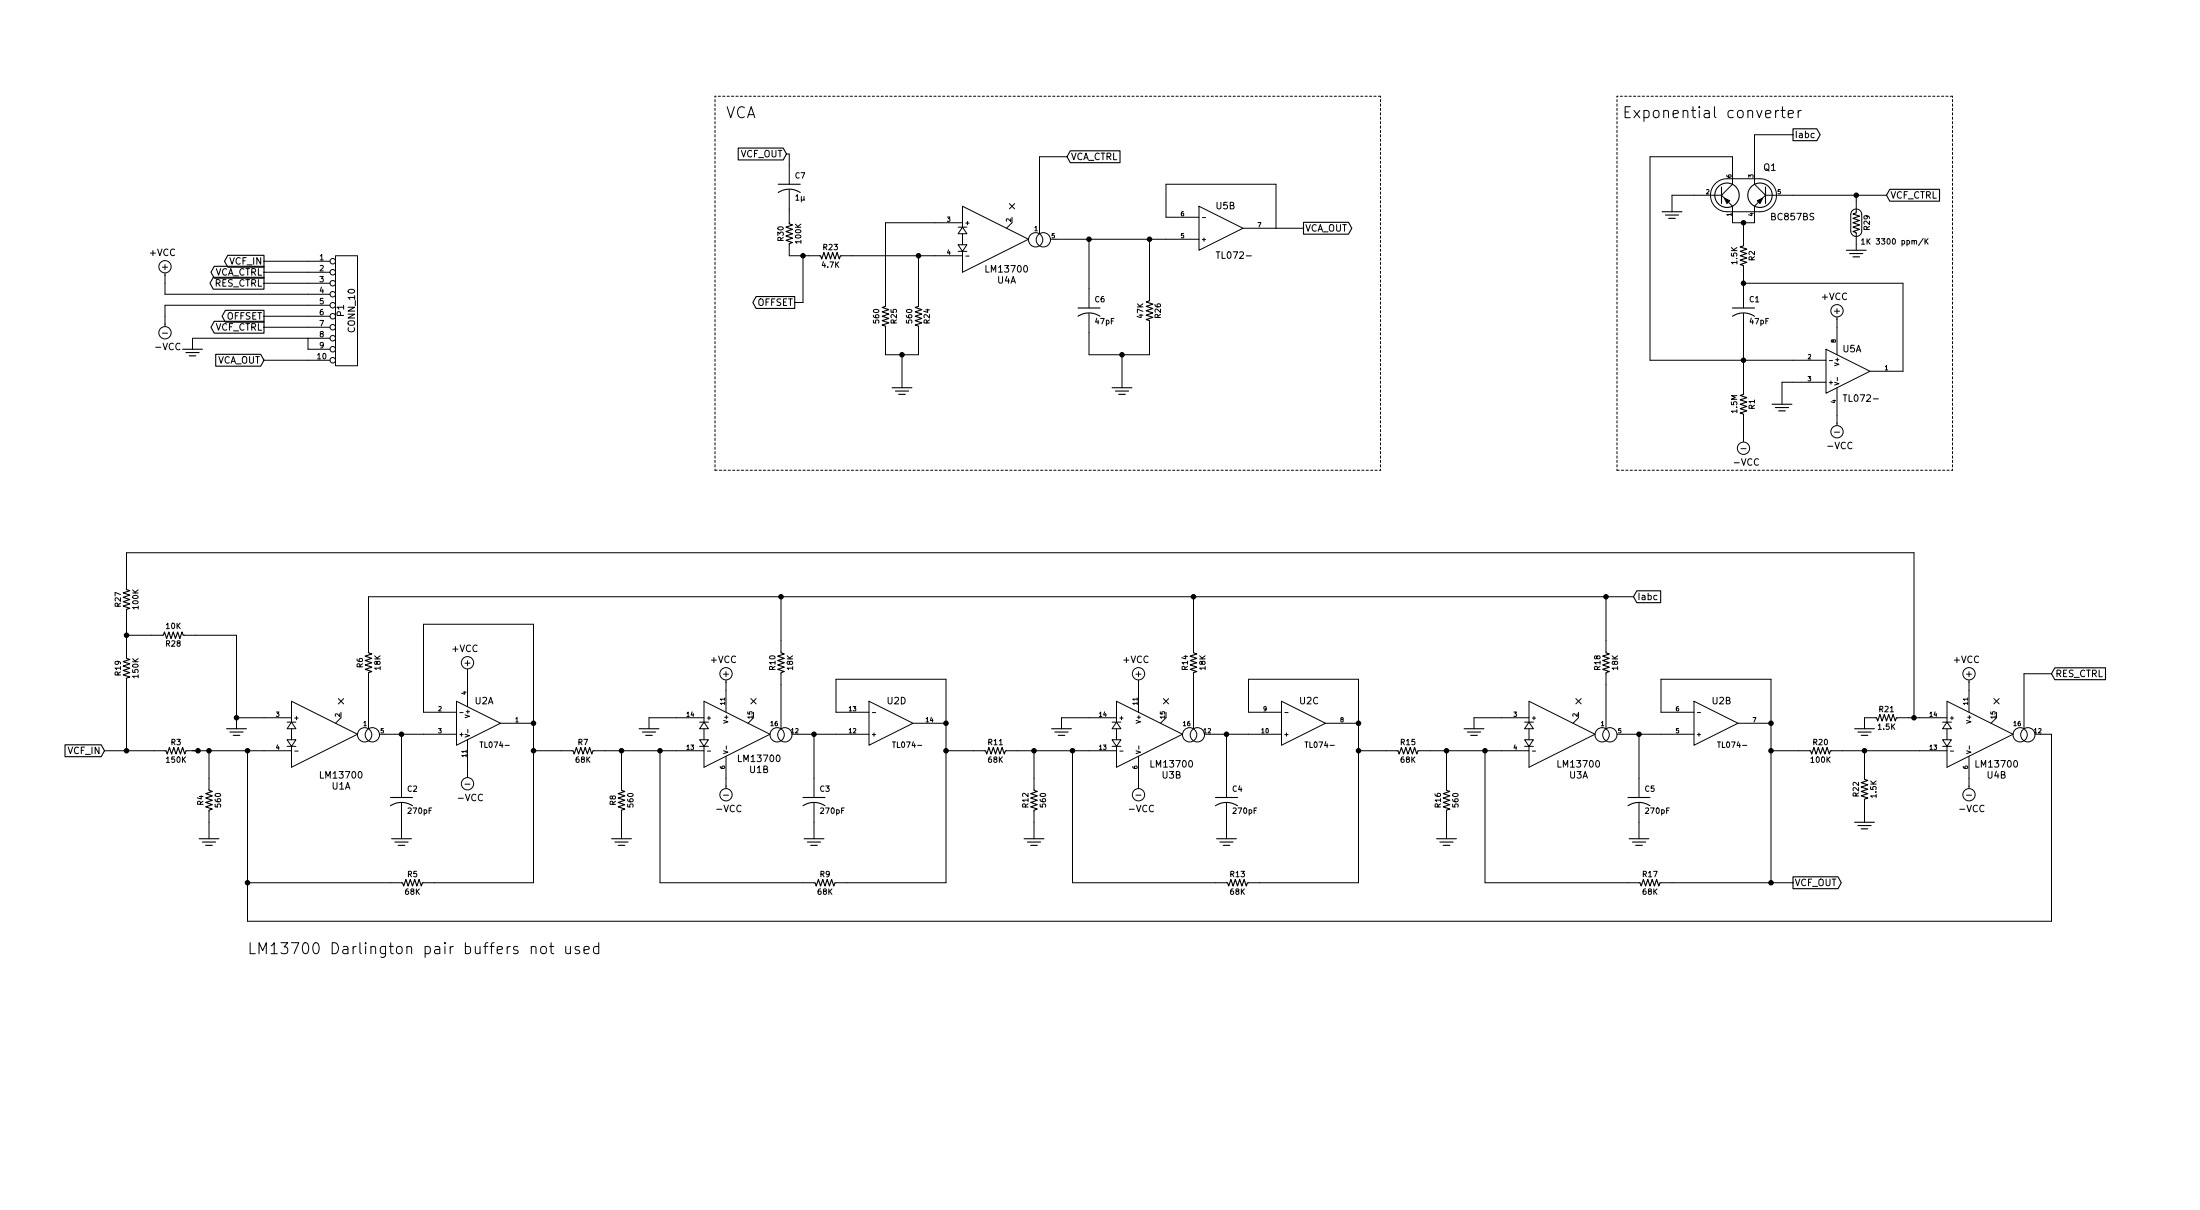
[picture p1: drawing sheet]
EESchema Schematic File Version 2
LIBS:power
LIBS:device
LIBS:transistors
LIBS:conn
LIBS:linear
LIBS:regul
LIBS:74xx
LIBS:cmos4000
LIBS:adc-dac
LIBS:memory
LIBS:xilinx
LIBS:special
LIBS:microcontrollers
LIBS:dsp
LIBS:microchip
LIBS:analog_switches
LIBS:motorola
LIBS:texas
LIBS:intel
LIBS:audio
LIBS:interface
LIBS:digital-audio
LIBS:philips
LIBS:display
LIBS:cypress
LIBS:siliconi
LIBS:opto
LIBS:atmel
LIBS:contrib
LIBS:valves
LIBS:MySynthParts
LIBS:VCF-VCA-SIP-cache
EELAYER 25 0
EELAYER END
$Descr User 20000 11000
encoding utf-8
Sheet 1 1
Title ""
Date "6 nov 2014"
Rev ""
Comp ""
Comment1 ""
Comment2 ""
Comment3 ""
Comment4 ""
$EndDescr
$Comp
L LM13700 U1
U 1 1
P 3000 6675
F 0 "U1" H 3100 6200 60  0000 C CNN
F 1 "LM13700" H 3100 6300 60  0000 C CNN
F 2 "synth:SO16-JRL" H 3000 6675 60  0001 C CNN
F 3 "~" H 3000 6675 60  0000 C CNN
	1    3000 6675
	1    0    0    -1  
$EndComp
$Comp
L GND_E #PWR01
U 1 1
P 2150 6625
F 0 "#PWR01" V 2150 6625 30  0001 C CNN
F 1 "GND_E" H 2150 6555 30  0001 C CNN
F 2 "~" H 2150 6625 60  0000 C CNN
F 3 "~" H 2150 6625 60  0000 C CNN
	1    2150 6625
	1    0    0    -1  
$EndComp
$Comp
L R_US R4
U 1 1
P 1900 7275
F 0 "R4" V 1980 7275 50  0000 C CNN
F 1 "560" V 1820 7275 50  0000 C CNN
F 2 "synth:SM0603-JRL" H 1900 7275 60  0001 C CNN
F 3 "~" H 1900 7275 60  0000 C CNN
	1    1900 7275
	-1   0    0    1   
$EndComp
$Comp
L GND_E #PWR02
U 1 1
P 1900 7625
F 0 "#PWR02" V 1900 7625 30  0001 C CNN
F 1 "GND_E" H 1900 7555 30  0001 C CNN
F 2 "~" H 1900 7625 60  0000 C CNN
F 3 "~" H 1900 7625 60  0000 C CNN
	1    1900 7625
	1    0    0    -1  
$EndComp
Text GLabel 950  6825 0    60   Input ~ 0
VCF_IN
$Comp
L R_US R19
U 1 1
P 1150 6075
F 0 "R19" V 1230 6075 50  0000 C CNN
F 1 "150K" V 1070 6075 50  0000 C CNN
F 2 "synth:SM0603-JRL" H 1150 6075 60  0001 C CNN
F 3 "~" H 1150 6075 60  0000 C CNN
	1    1150 6075
	-1   0    0    1   
$EndComp
$Comp
L TL074- U2
U 1 1
P 4350 6575
F 0 "U2" H 4400 6775 60  0000 C CNN
F 1 "TL074-" H 4500 6375 50  0000 C CNN
F 2 "github-smd:TSSOP-14" H 4350 6575 60  0001 C CNN
F 3 "~" H 4350 6575 60  0000 C CNN
	1    4350 6575
	1    0    0    -1  
$EndComp
$Comp
L +VCC #PWR03
U 1 1
P 4250 6175
F 0 "#PWR03" H 4250 6275 30  0001 C CNN
F 1 "+VCC" H 4225 6450 60  0000 C CNN
F 2 "~" H 4250 6175 60  0000 C CNN
F 3 "~" H 4250 6175 60  0000 C CNN
	1    4250 6175
	1    0    0    -1  
$EndComp
$Comp
L -VCC #PWR04
U 1 1
P 4250 6975
F 0 "#PWR04" H 4250 7075 30  0001 C CNN
F 1 "-VCC" H 4225 7250 60  0000 C CNN
F 2 "~" H 4250 6975 60  0000 C CNN
F 3 "~" H 4250 6975 60  0000 C CNN
	1    4250 6975
	-1   0    0    1   
$EndComp
$Comp
L C_US C2
U 1 1
P 3650 7275
F 0 "C2" H 3700 7375 50  0000 L CNN
F 1 "270pF" H 3700 7175 50  0000 L CNN
F 2 "synth:SM0603-JRL" H 3650 7275 60  0001 C CNN
F 3 "~" H 3650 7275 60  0000 C CNN
	1    3650 7275
	1    0    0    -1  
$EndComp
$Comp
L GND_E #PWR05
U 1 1
P 3650 7625
F 0 "#PWR05" V 3650 7625 30  0001 C CNN
F 1 "GND_E" H 3650 7555 30  0001 C CNN
F 2 "~" H 3650 7625 60  0000 C CNN
F 3 "~" H 3650 7625 60  0000 C CNN
	1    3650 7625
	1    0    0    -1  
$EndComp
$Comp
L R_US R5
U 1 1
P 3750 8025
F 0 "R5" V 3830 8025 50  0000 C CNN
F 1 "68K" V 3670 8025 50  0000 C CNN
F 2 "synth:SM0603-JRL" H 3750 8025 60  0001 C CNN
F 3 "~" H 3750 8025 60  0000 C CNN
	1    3750 8025
	0    1    -1   0   
$EndComp
$Comp
L R_US R6
U 1 1
P 3350 6025
F 0 "R6" V 3430 6025 50  0000 C CNN
F 1 "18K" V 3270 6025 50  0000 C CNN
F 2 "synth:SM0603-JRL" H 3350 6025 60  0001 C CNN
F 3 "~" H 3350 6025 60  0000 C CNN
	1    3350 6025
	-1   0    0    1   
$EndComp
$Comp
L R_US R7
U 1 1
P 5300 6825
F 0 "R7" V 5380 6825 50  0000 C CNN
F 1 "68K" V 5220 6825 50  0000 C CNN
F 2 "synth:SM0603-JRL" H 5300 6825 60  0001 C CNN
F 3 "~" H 5300 6825 60  0000 C CNN
	1    5300 6825
	0    1    -1   0   
$EndComp
$Comp
L LM13700 U1
U 2 1
P 6750 6675
F 0 "U1" H 6900 6350 60  0000 C CNN
F 1 "LM13700" H 6900 6450 60  0000 C CNN
F 2 "synth:SO16-JRL" H 6750 6675 60  0001 C CNN
F 3 "~" H 6750 6675 60  0000 C CNN
	2    6750 6675
	1    0    0    -1  
$EndComp
$Comp
L GND_E #PWR06
U 1 1
P 5900 6625
F 0 "#PWR06" V 5900 6625 30  0001 C CNN
F 1 "GND_E" H 5900 6555 30  0001 C CNN
F 2 "~" H 5900 6625 60  0000 C CNN
F 3 "~" H 5900 6625 60  0000 C CNN
	1    5900 6625
	1    0    0    -1  
$EndComp
$Comp
L R_US R8
U 1 1
P 5650 7275
F 0 "R8" V 5730 7275 50  0000 C CNN
F 1 "560" V 5570 7275 50  0000 C CNN
F 2 "synth:SM0603-JRL" H 5650 7275 60  0001 C CNN
F 3 "~" H 5650 7275 60  0000 C CNN
	1    5650 7275
	-1   0    0    1   
$EndComp
$Comp
L GND_E #PWR07
U 1 1
P 5650 7625
F 0 "#PWR07" V 5650 7625 30  0001 C CNN
F 1 "GND_E" H 5650 7555 30  0001 C CNN
F 2 "~" H 5650 7625 60  0000 C CNN
F 3 "~" H 5650 7625 60  0000 C CNN
	1    5650 7625
	1    0    0    -1  
$EndComp
$Comp
L TL074- U2
U 4 1
P 8100 6575
F 0 "U2" H 8150 6775 60  0000 C CNN
F 1 "TL074-" H 8250 6375 50  0000 C CNN
F 2 "github-smd:TSSOP-14" H 8100 6575 60  0001 C CNN
F 3 "~" H 8100 6575 60  0000 C CNN
	4    8100 6575
	1    0    0    -1  
$EndComp
$Comp
L +VCC #PWR08
U 1 1
P 6600 6275
F 0 "#PWR08" H 6600 6375 30  0001 C CNN
F 1 "+VCC" H 6575 6550 60  0000 C CNN
F 2 "~" H 6600 6275 60  0000 C CNN
F 3 "~" H 6600 6275 60  0000 C CNN
	1    6600 6275
	1    0    0    -1  
$EndComp
$Comp
L -VCC #PWR09
U 1 1
P 6600 7075
F 0 "#PWR09" H 6600 7175 30  0001 C CNN
F 1 "-VCC" H 6575 7350 60  0000 C CNN
F 2 "~" H 6600 7075 60  0000 C CNN
F 3 "~" H 6600 7075 60  0000 C CNN
	1    6600 7075
	-1   0    0    1   
$EndComp
$Comp
L C_US C3
U 1 1
P 7400 7275
F 0 "C3" H 7450 7375 50  0000 L CNN
F 1 "270pF" H 7450 7175 50  0000 L CNN
F 2 "synth:SM0603-JRL" H 7400 7275 60  0001 C CNN
F 3 "~" H 7400 7275 60  0000 C CNN
	1    7400 7275
	1    0    0    -1  
$EndComp
$Comp
L GND_E #PWR010
U 1 1
P 7400 7625
F 0 "#PWR010" V 7400 7625 30  0001 C CNN
F 1 "GND_E" H 7400 7555 30  0001 C CNN
F 2 "~" H 7400 7625 60  0000 C CNN
F 3 "~" H 7400 7625 60  0000 C CNN
	1    7400 7625
	1    0    0    -1  
$EndComp
$Comp
L R_US R9
U 1 1
P 7500 8025
F 0 "R9" V 7580 8025 50  0000 C CNN
F 1 "68K" V 7420 8025 50  0000 C CNN
F 2 "synth:SM0603-JRL" H 7500 8025 60  0001 C CNN
F 3 "~" H 7500 8025 60  0000 C CNN
	1    7500 8025
	0    1    -1   0   
$EndComp
$Comp
L R_US R10
U 1 1
P 7100 6025
F 0 "R10" V 7180 6025 50  0000 C CNN
F 1 "18K" V 7020 6025 50  0000 C CNN
F 2 "synth:SM0603-JRL" H 7100 6025 60  0001 C CNN
F 3 "~" H 7100 6025 60  0000 C CNN
	1    7100 6025
	-1   0    0    1   
$EndComp
$Comp
L R_US R11
U 1 1
P 9050 6825
F 0 "R11" V 9130 6825 50  0000 C CNN
F 1 "68K" V 8970 6825 50  0000 C CNN
F 2 "synth:SM0603-JRL" H 9050 6825 60  0001 C CNN
F 3 "~" H 9050 6825 60  0000 C CNN
	1    9050 6825
	0    1    -1   0   
$EndComp
$Comp
L LM13700 U3
U 2 1
P 10500 6675
F 0 "U3" H 10650 6300 60  0000 C CNN
F 1 "LM13700" H 10650 6400 60  0000 C CNN
F 2 "synth:SO16-JRL" H 10500 6675 60  0001 C CNN
F 3 "~" H 10500 6675 60  0000 C CNN
	2    10500 6675
	1    0    0    -1  
$EndComp
$Comp
L GND_E #PWR011
U 1 1
P 9650 6625
F 0 "#PWR011" V 9650 6625 30  0001 C CNN
F 1 "GND_E" H 9650 6555 30  0001 C CNN
F 2 "~" H 9650 6625 60  0000 C CNN
F 3 "~" H 9650 6625 60  0000 C CNN
	1    9650 6625
	1    0    0    -1  
$EndComp
$Comp
L R_US R12
U 1 1
P 9400 7275
F 0 "R12" V 9480 7275 50  0000 C CNN
F 1 "560" V 9320 7275 50  0000 C CNN
F 2 "synth:SM0603-JRL" H 9400 7275 60  0001 C CNN
F 3 "~" H 9400 7275 60  0000 C CNN
	1    9400 7275
	-1   0    0    1   
$EndComp
$Comp
L GND_E #PWR012
U 1 1
P 9400 7625
F 0 "#PWR012" V 9400 7625 30  0001 C CNN
F 1 "GND_E" H 9400 7555 30  0001 C CNN
F 2 "~" H 9400 7625 60  0000 C CNN
F 3 "~" H 9400 7625 60  0000 C CNN
	1    9400 7625
	1    0    0    -1  
$EndComp
$Comp
L TL074- U2
U 3 1
P 11850 6575
F 0 "U2" H 11900 6775 60  0000 C CNN
F 1 "TL074-" H 12000 6375 50  0000 C CNN
F 2 "github-smd:TSSOP-14" H 11850 6575 60  0001 C CNN
F 3 "~" H 11850 6575 60  0000 C CNN
	3    11850 6575
	1    0    0    -1  
$EndComp
$Comp
L +VCC #PWR013
U 1 1
P 10350 6275
F 0 "#PWR013" H 10350 6375 30  0001 C CNN
F 1 "+VCC" H 10325 6550 60  0000 C CNN
F 2 "~" H 10350 6275 60  0000 C CNN
F 3 "~" H 10350 6275 60  0000 C CNN
	1    10350 6275
	1    0    0    -1  
$EndComp
$Comp
L -VCC #PWR014
U 1 1
P 10350 7075
F 0 "#PWR014" H 10350 7175 30  0001 C CNN
F 1 "-VCC" H 10325 7350 60  0000 C CNN
F 2 "~" H 10350 7075 60  0000 C CNN
F 3 "~" H 10350 7075 60  0000 C CNN
	1    10350 7075
	-1   0    0    1   
$EndComp
$Comp
L C_US C4
U 1 1
P 11150 7275
F 0 "C4" H 11200 7375 50  0000 L CNN
F 1 "270pF" H 11200 7175 50  0000 L CNN
F 2 "synth:SM0603-JRL" H 11150 7275 60  0001 C CNN
F 3 "~" H 11150 7275 60  0000 C CNN
	1    11150 7275
	1    0    0    -1  
$EndComp
$Comp
L GND_E #PWR015
U 1 1
P 11150 7625
F 0 "#PWR015" V 11150 7625 30  0001 C CNN
F 1 "GND_E" H 11150 7555 30  0001 C CNN
F 2 "~" H 11150 7625 60  0000 C CNN
F 3 "~" H 11150 7625 60  0000 C CNN
	1    11150 7625
	1    0    0    -1  
$EndComp
$Comp
L R_US R13
U 1 1
P 11250 8025
F 0 "R13" V 11330 8025 50  0000 C CNN
F 1 "68K" V 11170 8025 50  0000 C CNN
F 2 "synth:SM0603-JRL" H 11250 8025 60  0001 C CNN
F 3 "~" H 11250 8025 60  0000 C CNN
	1    11250 8025
	0    1    -1   0   
$EndComp
$Comp
L R_US R14
U 1 1
P 10850 6025
F 0 "R14" V 10930 6025 50  0000 C CNN
F 1 "18K" V 10770 6025 50  0000 C CNN
F 2 "synth:SM0603-JRL" H 10850 6025 60  0001 C CNN
F 3 "~" H 10850 6025 60  0000 C CNN
	1    10850 6025
	-1   0    0    1   
$EndComp
$Comp
L R_US R15
U 1 1
P 12800 6825
F 0 "R15" V 12880 6825 50  0000 C CNN
F 1 "68K" V 12720 6825 50  0000 C CNN
F 2 "synth:SM0603-JRL" H 12800 6825 60  0001 C CNN
F 3 "~" H 12800 6825 60  0000 C CNN
	1    12800 6825
	0    1    -1   0   
$EndComp
$Comp
L LM13700 U3
U 1 1
P 14250 6675
F 0 "U3" H 14350 6300 60  0000 C CNN
F 1 "LM13700" H 14350 6400 60  0000 C CNN
F 2 "synth:SO16-JRL" H 14250 6675 60  0001 C CNN
F 3 "~" H 14250 6675 60  0000 C CNN
	1    14250 6675
	1    0    0    -1  
$EndComp
$Comp
L GND_E #PWR016
U 1 1
P 13400 6625
F 0 "#PWR016" V 13400 6625 30  0001 C CNN
F 1 "GND_E" H 13400 6555 30  0001 C CNN
F 2 "~" H 13400 6625 60  0000 C CNN
F 3 "~" H 13400 6625 60  0000 C CNN
	1    13400 6625
	1    0    0    -1  
$EndComp
$Comp
L R_US R16
U 1 1
P 13150 7275
F 0 "R16" V 13230 7275 50  0000 C CNN
F 1 "560" V 13070 7275 50  0000 C CNN
F 2 "synth:SM0603-JRL" H 13150 7275 60  0001 C CNN
F 3 "~" H 13150 7275 60  0000 C CNN
	1    13150 7275
	-1   0    0    1   
$EndComp
$Comp
L GND_E #PWR017
U 1 1
P 13150 7625
F 0 "#PWR017" V 13150 7625 30  0001 C CNN
F 1 "GND_E" H 13150 7555 30  0001 C CNN
F 2 "~" H 13150 7625 60  0000 C CNN
F 3 "~" H 13150 7625 60  0000 C CNN
	1    13150 7625
	1    0    0    -1  
$EndComp
$Comp
L TL074- U2
U 2 1
P 15600 6575
F 0 "U2" H 15650 6775 60  0000 C CNN
F 1 "TL074-" H 15750 6375 50  0000 C CNN
F 2 "github-smd:TSSOP-14" H 15600 6575 60  0001 C CNN
F 3 "~" H 15600 6575 60  0000 C CNN
	2    15600 6575
	1    0    0    -1  
$EndComp
$Comp
L +VCC #PWR018
U 1 1
P 17900 6275
F 0 "#PWR018" H 17900 6375 30  0001 C CNN
F 1 "+VCC" H 17875 6550 60  0000 C CNN
F 2 "~" H 17900 6275 60  0000 C CNN
F 3 "~" H 17900 6275 60  0000 C CNN
	1    17900 6275
	1    0    0    -1  
$EndComp
$Comp
L -VCC #PWR019
U 1 1
P 17900 7075
F 0 "#PWR019" H 17900 7175 30  0001 C CNN
F 1 "-VCC" H 17875 7350 60  0000 C CNN
F 2 "~" H 17900 7075 60  0000 C CNN
F 3 "~" H 17900 7075 60  0000 C CNN
	1    17900 7075
	-1   0    0    1   
$EndComp
$Comp
L C_US C5
U 1 1
P 14900 7275
F 0 "C5" H 14950 7375 50  0000 L CNN
F 1 "270pF" H 14950 7175 50  0000 L CNN
F 2 "synth:SM0603-JRL" H 14900 7275 60  0001 C CNN
F 3 "~" H 14900 7275 60  0000 C CNN
	1    14900 7275
	1    0    0    -1  
$EndComp
$Comp
L GND_E #PWR020
U 1 1
P 14900 7625
F 0 "#PWR020" V 14900 7625 30  0001 C CNN
F 1 "GND_E" H 14900 7555 30  0001 C CNN
F 2 "~" H 14900 7625 60  0000 C CNN
F 3 "~" H 14900 7625 60  0000 C CNN
	1    14900 7625
	1    0    0    -1  
$EndComp
$Comp
L R_US R17
U 1 1
P 15000 8025
F 0 "R17" V 15080 8025 50  0000 C CNN
F 1 "68K" V 14920 8025 50  0000 C CNN
F 2 "synth:SM0603-JRL" H 15000 8025 60  0001 C CNN
F 3 "~" H 15000 8025 60  0000 C CNN
	1    15000 8025
	0    1    -1   0   
$EndComp
$Comp
L R_US R18
U 1 1
P 14600 6025
F 0 "R18" V 14680 6025 50  0000 C CNN
F 1 "18K" V 14520 6025 50  0000 C CNN
F 2 "synth:SM0603-JRL" H 14600 6025 60  0001 C CNN
F 3 "~" H 14600 6025 60  0000 C CNN
	1    14600 6025
	-1   0    0    1   
$EndComp
$Comp
L R_US R20
U 1 1
P 16550 6825
F 0 "R20" V 16630 6825 50  0000 C CNN
F 1 "100K" V 16470 6825 50  0000 C CNN
F 2 "synth:SM0603-JRL" H 16550 6825 60  0001 C CNN
F 3 "~" H 16550 6825 60  0000 C CNN
	1    16550 6825
	0    1    -1   0   
$EndComp
Text GLabel 16300 8025 2    60   Output ~ 0
VCF_OUT
$Comp
L LM13700 U4
U 2 1
P 18050 6675
F 0 "U4" H 18150 6300 60  0000 C CNN
F 1 "LM13700" H 18150 6400 60  0000 C CNN
F 2 "synth:SO16-JRL" H 18050 6675 60  0001 C CNN
F 3 "~" H 18050 6675 60  0000 C CNN
	2    18050 6675
	1    0    0    -1  
$EndComp
$Comp
L R_US R21
U 1 1
P 17150 6525
F 0 "R21" V 17230 6525 50  0000 C CNN
F 1 "1.5K" V 17070 6525 50  0000 C CNN
F 2 "synth:SM0603-JRL" H 17150 6525 60  0001 C CNN
F 3 "~" H 17150 6525 60  0000 C CNN
	1    17150 6525
	0    1    -1   0   
$EndComp
Text GLabel 14850 5425 2    60   Input ~ 0
Iabc
$Comp
L GND_E #PWR021
U 1 1
P 16950 6625
F 0 "#PWR021" V 16950 6625 30  0001 C CNN
F 1 "GND_E" H 16950 6555 30  0001 C CNN
F 2 "~" H 16950 6625 60  0000 C CNN
F 3 "~" H 16950 6625 60  0000 C CNN
	1    16950 6625
	1    0    0    -1  
$EndComp
$Comp
L R_US R22
U 1 1
P 16950 7175
F 0 "R22" V 17030 7175 50  0000 C CNN
F 1 "1.5K" V 16870 7175 50  0000 C CNN
F 2 "synth:SM0603-JRL" H 16950 7175 60  0001 C CNN
F 3 "~" H 16950 7175 60  0000 C CNN
	1    16950 7175
	-1   0    0    1   
$EndComp
$Comp
L GND_E #PWR022
U 1 1
P 16950 7475
F 0 "#PWR022" V 16950 7475 30  0001 C CNN
F 1 "GND_E" H 16950 7405 30  0001 C CNN
F 2 "~" H 16950 7475 60  0000 C CNN
F 3 "~" H 16950 7475 60  0000 C CNN
	1    16950 7475
	1    0    0    -1  
$EndComp
Text GLabel 18650 6125 2    60   Input ~ 0
RES_CTRL
$Comp
L LM13700 U4
U 1 1
P 9100 2175
F 0 "U4" H 9150 1800 60  0000 C CNN
F 1 "LM13700" H 9150 1900 60  0000 C CNN
F 2 "synth:SO16-JRL" H 9100 2175 60  0001 C CNN
F 3 "~" H 9100 2175 60  0000 C CNN
	1    9100 2175
	1    0    0    -1  
$EndComp
$Comp
L R_US R23
U 1 1
P 7550 2325
F 0 "R23" V 7630 2325 50  0000 C CNN
F 1 "4.7K" V 7470 2325 50  0000 C CNN
F 2 "synth:SM0603-JRL" H 7550 2325 60  0001 C CNN
F 3 "~" H 7550 2325 60  0000 C CNN
	1    7550 2325
	0    1    -1   0   
$EndComp
$Comp
L R_US R24
U 1 1
P 8350 2875
F 0 "R24" V 8430 2875 50  0000 C CNN
F 1 "560" V 8270 2875 50  0000 C CNN
F 2 "synth:SM0603-JRL" H 8350 2875 60  0001 C CNN
F 3 "~" H 8350 2875 60  0000 C CNN
	1    8350 2875
	1    0    0    -1  
$EndComp
$Comp
L R_US R25
U 1 1
P 8050 2875
F 0 "R25" V 8130 2875 50  0000 C CNN
F 1 "560" V 7970 2875 50  0000 C CNN
F 2 "synth:SM0603-JRL" H 8050 2875 60  0001 C CNN
F 3 "~" H 8050 2875 60  0000 C CNN
	1    8050 2875
	1    0    0    -1  
$EndComp
$Comp
L GND_E #PWR023
U 1 1
P 8200 3525
F 0 "#PWR023" V 8200 3525 30  0001 C CNN
F 1 "GND_E" H 8200 3455 30  0001 C CNN
F 2 "~" H 8200 3525 60  0000 C CNN
F 3 "~" H 8200 3525 60  0000 C CNN
	1    8200 3525
	1    0    0    -1  
$EndComp
Text GLabel 9700 1425 2    60   Input ~ 0
VCA_CTRL
$Comp
L TL072- U5
U 2 1
P 11100 2075
F 0 "U5" H 11050 2275 60  0000 L CNN
F 1 "TL072-" H 11050 1825 60  0000 L CNN
F 2 "synth:TSSOP8-JRL" H 11100 2075 60  0001 C CNN
F 3 "~" H 11100 2075 60  0000 C CNN
	2    11100 2075
	1    0    0    -1  
$EndComp
Text GLabel 11850 2075 2    60   Output ~ 0
VCA_OUT
$Comp
L R_US R26
U 1 1
P 10450 2825
F 0 "R26" V 10530 2825 50  0000 C CNN
F 1 "47K" V 10370 2825 50  0000 C CNN
F 2 "synth:SM0603-JRL" H 10450 2825 60  0001 C CNN
F 3 "~" H 10450 2825 60  0000 C CNN
	1    10450 2825
	1    0    0    -1  
$EndComp
$Comp
L C_US C6
U 1 1
P 9900 2825
F 0 "C6" H 9950 2925 50  0000 L CNN
F 1 "47pF" H 9950 2725 50  0000 L CNN
F 2 "synth:SM0603-JRL" H 9900 2825 60  0001 C CNN
F 3 "~" H 9900 2825 60  0000 C CNN
	1    9900 2825
	1    0    0    -1  
$EndComp
$Comp
L GND_E #PWR024
U 1 1
P 10200 3525
F 0 "#PWR024" V 10200 3525 30  0001 C CNN
F 1 "GND_E" H 10200 3455 30  0001 C CNN
F 2 "~" H 10200 3525 60  0000 C CNN
F 3 "~" H 10200 3525 60  0000 C CNN
	1    10200 3525
	1    0    0    -1  
$EndComp
$Comp
L BCM857BS Q1
U 1 1
P 15850 1775
F 0 "Q1" H 16150 2025 60  0000 R CNN
F 1 "BC857BS" H 16500 1575 60  0000 R CNN
F 2 "synth:SOT363-JRL" H 15650 1775 60  0001 C CNN
F 3 "~" H 15650 1775 60  0000 C CNN
	1    15850 1775
	1    0    0    -1  
$EndComp
Text GLabel 16300 1225 2    60   Output ~ 0
Iabc
Text GLabel 17150 1775 2    60   Input ~ 0
VCF_CTRL
$Comp
L GND_E #PWR025
U 1 1
P 15200 1925
F 0 "#PWR025" V 15200 1925 30  0001 C CNN
F 1 "GND_E" H 15200 1855 30  0001 C CNN
F 2 "~" H 15200 1925 60  0000 C CNN
F 3 "~" H 15200 1925 60  0000 C CNN
	1    15200 1925
	1    0    0    -1  
$EndComp
$Comp
L TL072- U5
U 1 1
P 16800 3375
F 0 "U5" H 16750 3575 60  0000 L CNN
F 1 "TL072-" H 16750 3125 60  0000 L CNN
F 2 "synth:TSSOP8-JRL" H 16800 3375 60  0001 C CNN
F 3 "~" H 16800 3375 60  0000 C CNN
	1    16800 3375
	1    0    0    -1  
$EndComp
$Comp
L +VCC #PWR026
U 1 1
P 16700 2975
F 0 "#PWR026" H 16700 3075 30  0001 C CNN
F 1 "+VCC" H 16675 3250 60  0000 C CNN
F 2 "~" H 16700 2975 60  0000 C CNN
F 3 "~" H 16700 2975 60  0000 C CNN
	1    16700 2975
	1    0    0    -1  
$EndComp
$Comp
L -VCC #PWR027
U 1 1
P 16700 3775
F 0 "#PWR027" H 16700 3875 30  0001 C CNN
F 1 "-VCC" H 16675 4050 60  0000 C CNN
F 2 "~" H 16700 3775 60  0000 C CNN
F 3 "~" H 16700 3775 60  0000 C CNN
	1    16700 3775
	-1   0    0    1   
$EndComp
$Comp
L C_US C1
U 1 1
P 15850 2825
F 0 "C1" H 15900 2925 50  0000 L CNN
F 1 "47pF" H 15900 2725 50  0000 L CNN
F 2 "synth:SM0603-JRL" H 15850 2825 60  0001 C CNN
F 3 "~" H 15850 2825 60  0000 C CNN
	1    15850 2825
	1    0    0    -1  
$EndComp
$Comp
L R_US R2
U 1 1
P 15850 2325
F 0 "R2" V 15930 2325 50  0000 C CNN
F 1 "1.5K" V 15770 2325 50  0000 C CNN
F 2 "synth:SM0603-JRL" H 15850 2325 60  0001 C CNN
F 3 "~" H 15850 2325 60  0000 C CNN
	1    15850 2325
	1    0    0    -1  
$EndComp
$Comp
L R_US R1
U 1 1
P 15850 3675
F 0 "R1" V 15930 3675 50  0000 C CNN
F 1 "1.5M" V 15770 3675 50  0000 C CNN
F 2 "synth:SM0603-JRL" H 15850 3675 60  0001 C CNN
F 3 "~" H 15850 3675 60  0000 C CNN
	1    15850 3675
	1    0    0    -1  
$EndComp
$Comp
L -VCC #PWR028
U 1 1
P 15850 3925
F 0 "#PWR028" H 15850 4025 30  0001 C CNN
F 1 "-VCC" H 15825 4200 60  0000 C CNN
F 2 "~" H 15850 3925 60  0000 C CNN
F 3 "~" H 15850 3925 60  0000 C CNN
	1    15850 3925
	-1   0    0    1   
$EndComp
$Comp
L GND_E #PWR029
U 1 1
P 16200 3675
F 0 "#PWR029" V 16200 3675 30  0001 C CNN
F 1 "GND_E" H 16200 3605 30  0001 C CNN
F 2 "~" H 16200 3675 60  0000 C CNN
F 3 "~" H 16200 3675 60  0000 C CNN
	1    16200 3675
	1    0    0    -1  
$EndComp
Text GLabel 2400 2375 0    60   Output ~ 0
VCF_IN
Text GLabel 2400 2575 0    60   Output ~ 0
RES_CTRL
$Comp
L +VCC #PWR030
U 1 1
P 1500 2575
F 0 "#PWR030" H 1500 2675 30  0001 C CNN
F 1 "+VCC" H 1475 2850 60  0000 C CNN
F 2 "~" H 1500 2575 60  0000 C CNN
F 3 "~" H 1500 2575 60  0000 C CNN
	1    1500 2575
	1    0    0    -1  
$EndComp
$Comp
L -VCC #PWR031
U 1 1
P 1500 2875
F 0 "#PWR031" H 1500 2975 30  0001 C CNN
F 1 "-VCC" H 1475 3150 60  0000 C CNN
F 2 "~" H 1500 2875 60  0000 C CNN
F 3 "~" H 1500 2875 60  0000 C CNN
	1    1500 2875
	-1   0    0    1   
$EndComp
Text GLabel 2400 2975 0    60   Output ~ 0
VCF_CTRL
$Comp
L GND_E #PWR032
U 1 1
P 1750 3175
F 0 "#PWR032" V 1750 3175 30  0001 C CNN
F 1 "GND_E" H 1750 3105 30  0001 C CNN
F 2 "~" H 1750 3175 60  0000 C CNN
F 3 "~" H 1750 3175 60  0000 C CNN
	1    1750 3175
	1    0    0    -1  
$EndComp
Text GLabel 2400 2875 0    60   Output ~ 0
OFFSET
Text GLabel 2400 3275 0    60   Input ~ 0
VCA_OUT
Text GLabel 2400 2475 0    60   Output ~ 0
VCA_CTRL
Text Notes 2250 8675 0    100  ~ 0
LM13700 Darlington pair buffers not used
Text Notes 3300 6600 0    40   ~ 0
1
Text Notes 14550 6600 0    40   ~ 0
1
Text Notes 9400 2100 0    40   ~ 0
1
Text Notes 18300 6600 0    40   ~ 0
16
Text Notes 10750 6600 0    40   ~ 0
16
Text Notes 7000 6600 0    40   ~ 0
16
Text Notes 6600 1075 0    100  ~ 0
VCA
Text Notes 14750 1075 0    100  ~ 0
Exponential converter
$Comp
L R_US R27
U 1 1
P 1150 5450
F 0 "R27" V 1230 5450 50  0000 C CNN
F 1 "100K" V 1070 5450 50  0000 C CNN
F 2 "synth:SM0603-JRL" H 1150 5450 60  0001 C CNN
F 3 "~" H 1150 5450 60  0000 C CNN
	1    1150 5450
	-1   0    0    1   
$EndComp
$Comp
L R_US R28
U 1 1
P 1575 5775
F 0 "R28" V 1655 5775 50  0000 C CNN
F 1 "10K" V 1495 5775 50  0000 C CNN
F 2 "synth:SM0603-JRL" H 1575 5775 60  0001 C CNN
F 3 "~" H 1575 5775 60  0000 C CNN
	1    1575 5775
	0    1    1    0   
$EndComp
Wire Wire Line
	2400 6525 2150 6525
Wire Wire Line
	2150 5775 2150 6625
Wire Wire Line
	1750 6825 2400 6825
Connection ~ 1800 6825
Wire Wire Line
	1900 7075 1900 6825
Connection ~ 1900 6825
Wire Wire Line
	1900 7475 1900 7625
Wire Wire Line
	950  6825 1400 6825
Wire Wire Line
	1150 6825 1150 6275
Connection ~ 1150 6825
Wire Wire Line
	3850 6475 3850 5675
Wire Wire Line
	3850 5675 4850 5675
Wire Wire Line
	4850 5675 4850 8025
Wire Wire Line
	3500 6675 3850 6675
Wire Wire Line
	3650 7475 3650 7625
Wire Wire Line
	3650 7075 3650 6675
Connection ~ 3650 6675
Wire Wire Line
	2250 6825 2250 8375
Wire Wire Line
	2250 8025 3550 8025
Connection ~ 2250 6825
Wire Wire Line
	4850 8025 3950 8025
Connection ~ 4850 6575
Wire Wire Line
	3350 6625 3350 6225
Wire Wire Line
	3350 5825 3350 5425
Wire Wire Line
	5100 6825 4850 6825
Connection ~ 4850 6825
Wire Wire Line
	6150 6525 5900 6525
Wire Wire Line
	5900 6525 5900 6625
Wire Wire Line
	5500 6825 6150 6825
Wire Wire Line
	5650 7075 5650 6825
Connection ~ 5650 6825
Wire Wire Line
	5650 7475 5650 7625
Wire Wire Line
	7250 6675 7600 6675
Wire Wire Line
	7400 7475 7400 7625
Wire Wire Line
	7400 7075 7400 6675
Connection ~ 7400 6675
Wire Wire Line
	6000 6825 6000 8025
Wire Wire Line
	6000 8025 7300 8025
Connection ~ 6000 6825
Wire Wire Line
	8600 8025 7700 8025
Connection ~ 8600 6575
Wire Wire Line
	7100 6625 7100 6225
Wire Wire Line
	7100 5825 7100 5425
Wire Wire Line
	8600 6825 8850 6825
Connection ~ 8600 6825
Wire Wire Line
	9900 6525 9650 6525
Wire Wire Line
	9650 6525 9650 6625
Wire Wire Line
	9250 6825 9900 6825
Wire Wire Line
	9400 7075 9400 6825
Connection ~ 9400 6825
Wire Wire Line
	9400 7475 9400 7625
Wire Wire Line
	11350 6475 11350 6175
Wire Wire Line
	11350 6175 12350 6175
Wire Wire Line
	12350 6175 12350 8025
Wire Wire Line
	11000 6675 11350 6675
Wire Wire Line
	11150 7475 11150 7625
Wire Wire Line
	11150 7075 11150 6675
Connection ~ 11150 6675
Wire Wire Line
	9750 6825 9750 8025
Wire Wire Line
	9750 8025 11050 8025
Connection ~ 9750 6825
Wire Wire Line
	12350 8025 11450 8025
Connection ~ 12350 6575
Wire Wire Line
	10850 6625 10850 6225
Wire Wire Line
	10850 5425 10850 5825
Wire Wire Line
	12600 6825 12350 6825
Connection ~ 12350 6825
Wire Wire Line
	13650 6525 13400 6525
Wire Wire Line
	13400 6525 13400 6625
Wire Wire Line
	13000 6825 13650 6825
Wire Wire Line
	13150 7075 13150 6825
Connection ~ 13150 6825
Wire Wire Line
	13150 7475 13150 7625
Wire Wire Line
	15100 6475 15100 6175
Wire Wire Line
	15100 6175 16100 6175
Wire Wire Line
	16100 6175 16100 8025
Wire Wire Line
	14750 6675 15100 6675
Wire Wire Line
	14900 7475 14900 7625
Wire Wire Line
	14900 7075 14900 6675
Connection ~ 14900 6675
Wire Wire Line
	13500 6825 13500 8025
Wire Wire Line
	13500 8025 14800 8025
Connection ~ 13500 6825
Wire Wire Line
	15200 8025 16300 8025
Connection ~ 16100 6575
Wire Wire Line
	14600 6625 14600 6225
Wire Wire Line
	14600 5425 14600 5825
Wire Wire Line
	16350 6825 16100 6825
Connection ~ 16100 6825
Connection ~ 16100 8025
Wire Wire Line
	17350 6525 17450 6525
Wire Wire Line
	3350 5425 14850 5425
Connection ~ 7100 5425
Connection ~ 10850 5425
Connection ~ 14600 5425
Wire Wire Line
	7600 6475 7600 6175
Wire Wire Line
	7600 6175 8600 6175
Wire Wire Line
	8600 6175 8600 8025
Wire Wire Line
	16750 6825 17450 6825
Wire Wire Line
	16950 6525 16950 6625
Wire Wire Line
	16950 6975 16950 6825
Connection ~ 16950 6825
Wire Wire Line
	16950 7475 16950 7375
Wire Wire Line
	18550 6675 18650 6675
Wire Wire Line
	18650 6675 18650 8375
Wire Wire Line
	18650 8375 2250 8375
Connection ~ 2250 8025
Wire Wire Line
	18400 6625 18400 6125
Wire Wire Line
	18400 6125 18650 6125
Wire Wire Line
	17400 6525 17400 5025
Wire Wire Line
	17400 5025 1150 5025
Connection ~ 17400 6525
Wire Wire Line
	7750 2325 8500 2325
Wire Wire Line
	8500 2025 8050 2025
Wire Wire Line
	8050 2025 8050 2675
Wire Wire Line
	8350 2325 8350 2675
Connection ~ 8350 2325
Wire Wire Line
	8050 3075 8050 3225
Wire Wire Line
	8050 3225 8350 3225
Wire Wire Line
	8350 3225 8350 3075
Wire Wire Line
	8200 3225 8200 3525
Connection ~ 8200 3225
Wire Wire Line
	7175 2325 7350 2325
Wire Wire Line
	9450 2125 9450 1425
Wire Wire Line
	9450 1425 9700 1425
Wire Wire Line
	9600 2175 10600 2175
Wire Wire Line
	10600 1975 10600 1675
Wire Wire Line
	10600 1675 11600 1675
Wire Wire Line
	11600 1675 11600 2075
Wire Wire Line
	11600 2075 11850 2075
Wire Wire Line
	10450 2625 10450 2175
Connection ~ 10450 2175
Wire Wire Line
	9900 2625 9900 2175
Connection ~ 9900 2175
Wire Wire Line
	9900 3025 9900 3225
Wire Wire Line
	9900 3225 10450 3225
Wire Wire Line
	10450 3225 10450 3025
Wire Wire Line
	10200 3225 10200 3525
Connection ~ 10200 3225
Wire Wire Line
	16300 1225 15950 1225
Wire Wire Line
	15400 1775 15200 1775
Wire Wire Line
	15200 1775 15200 1925
Wire Wire Line
	15750 2025 15950 2025
Wire Wire Line
	15850 2125 15850 2025
Connection ~ 15850 2025
Wire Wire Line
	15850 2525 15850 2625
Wire Wire Line
	15850 2575 17300 2575
Wire Wire Line
	17300 2575 17300 3375
Connection ~ 15850 2575
Wire Wire Line
	15000 3275 16300 3275
Wire Wire Line
	15850 3025 15850 3475
Connection ~ 15850 3275
Wire Wire Line
	15850 3875 15850 3925
Wire Wire Line
	16300 3475 16200 3475
Wire Wire Line
	16200 3475 16200 3675
Wire Wire Line
	15750 1525 15750 1425
Wire Wire Line
	15750 1425 15000 1425
Wire Wire Line
	15000 1425 15000 3275
Wire Wire Line
	2800 2375 2400 2375
Wire Wire Line
	2800 2575 2400 2575
Wire Wire Line
	2800 2675 1500 2675
Wire Wire Line
	1500 2675 1500 2575
Wire Wire Line
	2800 2775 1500 2775
Wire Wire Line
	1500 2775 1500 2875
Wire Wire Line
	2800 2975 2400 2975
Wire Wire Line
	2800 3075 1750 3075
Wire Wire Line
	1750 3075 1750 3175
Wire Wire Line
	2800 2875 2400 2875
Wire Wire Line
	2800 3275 2400 3275
Wire Wire Line
	2800 2475 2400 2475
Wire Wire Line
	16300 1775 17150 1775
Wire Notes Line
	14700 875  17750 875 
Wire Notes Line
	17750 875  17750 4275
Wire Notes Line
	17750 4275 14700 4275
Wire Notes Line
	14700 4275 14700 875 
Wire Notes Line
	12550 875  12550 4275
Wire Notes Line
	12550 4275 6500 4275
Wire Notes Line
	6500 4275 6500 875 
Wire Notes Line
	6500 875  12550 875 
Wire Wire Line
	15950 1225 15950 1525
Wire Wire Line
	1150 5025 1150 5250
Wire Wire Line
	1150 5650 1150 5875
Wire Wire Line
	1775 5775 2150 5775
Connection ~ 2150 6525
Wire Wire Line
	1375 5775 1150 5775
Connection ~ 1150 5775
$Comp
L R_TEMPCO R29
U 1 1
P 16875 2025
F 0 "R29" V 16975 2025 50  0000 C CNN
F 1 "1K 3300 ppm/K" H 17225 1850 50  0000 C CNN
F 2 "github-smd:SMD-0805" H 16875 2025 60  0001 C CNN
F 3 "~" H 16875 2025 60  0000 C CNN
	1    16875 2025
	1    0    0    -1  
$EndComp
$Comp
L GND_E #PWR033
U 1 1
P 16875 2275
F 0 "#PWR033" V 16875 2275 30  0001 C CNN
F 1 "GND_E" H 16875 2205 30  0001 C CNN
F 2 "~" H 16875 2275 60  0000 C CNN
F 3 "~" H 16875 2275 60  0000 C CNN
	1    16875 2275
	1    0    0    -1  
$EndComp
Wire Wire Line
	16875 2225 16875 2275
Wire Wire Line
	16875 1825 16875 1775
Connection ~ 16875 1775
NoConn ~ 3100 6375
NoConn ~ 6850 6375
NoConn ~ 10600 6375
NoConn ~ 14350 6375
NoConn ~ 18150 6375
NoConn ~ 9200 1875
$Comp
L R_US R3
U 1 1
P 1600 6825
F 0 "R3" V 1680 6825 50  0000 C CNN
F 1 "150K" V 1520 6825 50  0000 C CNN
F 2 "synth:SM0603-JRL" H 1600 6825 60  0001 C CNN
F 3 "~" H 1600 6825 60  0000 C CNN
	1    1600 6825
	0    -1   -1   0   
$EndComp
Text GLabel 7150 1400 0    60   Input ~ 0
VCF_OUT
$Comp
L R_US R30
U 1 1
P 7175 2125
F 0 "R30" V 7255 2125 50  0000 C CNN
F 1 "100K" V 7095 2125 50  0000 C CNN
F 2 "synth:SM0603-JRL" H 7175 2125 60  0001 C CNN
F 3 "~" H 7175 2125 60  0000 C CNN
	1    7175 2125
	-1   0    0    1   
$EndComp
Wire Wire Line
	7150 1400 7175 1400
Wire Wire Line
	7175 1400 7175 1500
Text GLabel 7225 2750 0    60   Output ~ 0
OFFSET
Wire Wire Line
	7225 2750 7300 2750
Wire Wire Line
	7300 2750 7300 2325
Connection ~ 7300 2325
$Comp
L CONN_10 P1
U 1 1
P 3150 2825
F 0 "P1" V 3100 2825 60  0000 C CNN
F 1 "CONN_10" V 3200 2825 60  0000 C CNN
F 2 "synth:CONN_10X_0100_SMD_THRUHOLE" H 3650 2850 60  0001 C CNN
F 3 "~" H 3150 2825 60  0000 C CNN
	1    3150 2825
	1    0    0    -1  
$EndComp
Wire Wire Line
	2800 3075 2800 3175
$Comp
L C_US C7
U 1 1
P 7175 1700
F 0 "C7" H 7225 1800 50  0000 L CNN
F 1 "1μ" H 7225 1600 50  0000 L CNN
F 2 "synth:SM0603-JRL" H 7175 1700 60  0001 C CNN
F 3 "~" H 7175 1700 60  0000 C CNN
	1    7175 1700
	1    0    0    -1  
$EndComp
Wire Wire Line
	7175 1900 7175 1925
$EndSCHEMATC
